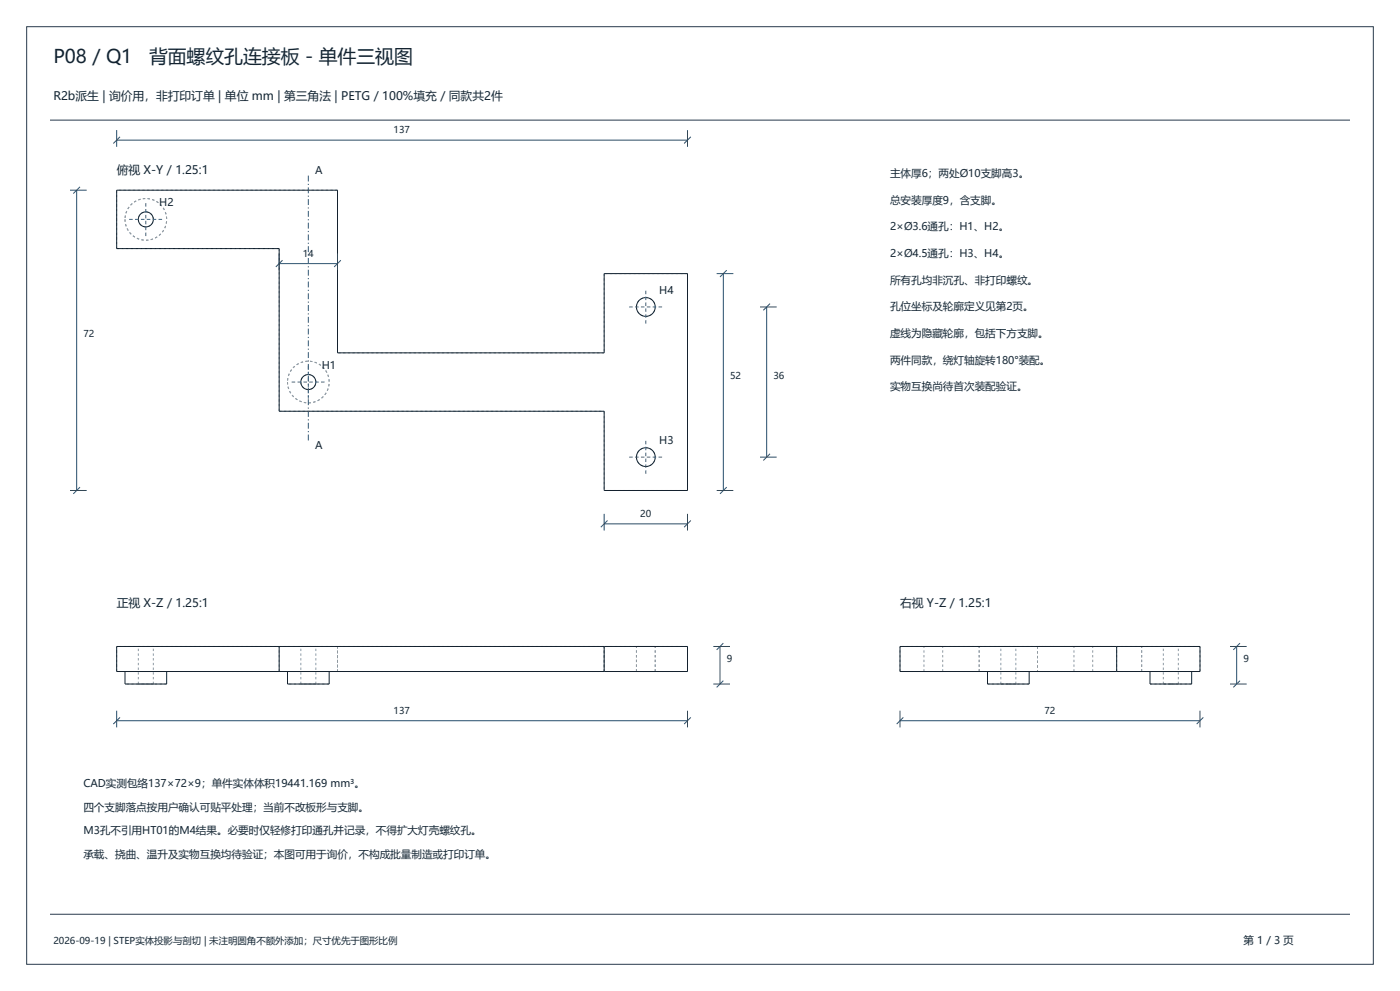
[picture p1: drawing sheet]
<svg xmlns="http://www.w3.org/2000/svg" width="420mm" height="297mm" viewBox="0 0 420 297" stroke-linecap="round" stroke-linejoin="round" font-family="sans-serif">
<path d="M8 8h404v281h-404zM15 36h390M15 274h390" fill="none" stroke="#293b4d" stroke-width=".3"/>
<g fill="none" stroke="#8c99a6" stroke-width=".3" stroke-dasharray=".7 .7" stroke-linecap="butt">
<path d="M35 57v17.5M101.3 57h-66.3M35 74.5h48.8M37.5 65.8a6.3 6.3 0 0 0 9.2 5.5 6.3 6.3 0 0 0 .5-10.7 6.3 6.3 0 0 0-9.7 4.5v.7M41.5 65.8a2.25 2.25 0 0 0 3.3 1.9 2.25 2.25 0 0 0 .2-3.8 2.25 2.25 0 0 0-3.5 1.6v.3M83.8 74.5v48.7M181.2 82v23.8M190.9 92a2.81 2.81 0 0 0 4.2 2.5 2.81 2.81 0 0 0 .2-4.8 2.81 2.81 0 0 0-4.3 2l-.1 .3M206.3 82h-25.1M86.3 114.5a6.2 6.2 0 0 0 9.1 5.5 6.2 6.2 0 0 0 .6-10.7 6.2 6.2 0 0 0-9.7 4.6v.6M90.3 114.5a2.25 2.25 0 0 0 3.3 2 2.25 2.25 0 0 0 .2-3.9 2.25 2.25 0 0 0-3.5 1.7v.2M101.3 105.8v-48.8"/>
<path d="M181.2 105.8h-79.9M83.8 123.2h97.4M181.2 123.2v23.8M190.9 137a2.81 2.81 0 0 0 4.2 2.5 2.81 2.81 0 0 0 .2-4.8 2.81 2.81 0 0 0-4.3 2l-.1 .3M181.2 147h25.1M206.3 147v-65M41.5 193.7h4.5M46 193.7h-4.5M90.3 193.7h4.5M94.8 193.7h-4.5M101.3 193.7h-66.3M101.3 193.7v7.6"/>
<path d="M181.2 193.7v7.6M181.2 193.7h-79.9M190.9 193.7h5.7M196.6 193.7h-5.7M206.3 193.7h-25.1M277.2 193.7h2.8M280 193.7h2.8M282.8 193.7h-5.6M293.8 193.7h-23.8M300.3 193.7h2.2M302.5 193.7h2.3M304.8 193.7h-4.5"/>
<path d="M311.3 193.7v7.6M311.3 193.7h23.7M322.2 193.7h2.8M325 193.7h2.8M327.8 193.7h-5.6M335 193.7h-23.7M342.5 193.7h-48.7M349 193.7h2.3M351.3 193.7h2.2M353.5 193.7h-4.5M360 193.7h-17.5M35 201.3v-7.6"/>
<path d="M37.5 201.3h12.5M41.5 205v-11.3M41.5 205h4.5M46 205h-4.5M46 205v-11.3M50 201.3h-12.5M50 205h-12.5M83.8 201.3v-7.6M86.3 201.3h12.5M90.3 205v-11.3M90.3 205h4.5M94.8 205h-4.5"/>
<path d="M94.8 205v-11.3M98.8 201.3h-12.5M98.8 205h-12.5M101.3 201.3v-7.6M101.3 201.3h-66.3M181.2 201.3v-7.6M181.2 201.3h-79.9M190.9 201.3v-7.6M190.9 201.3h5.7M196.6 201.3h-5.7M196.6 201.3v-7.6M206.3 201.3h-25.1"/>
<path d="M206.3 201.3v-7.6M270 201.3v-7.6M277.2 201.3h5.6M277.2 201.3v-7.6M280 201.3h-2.8M282.8 201.3h-2.8M282.8 201.3v-7.6M293.8 201.3v-7.6M293.8 201.3h-23.8M296.3 201.3h12.5M300.3 205h4.5M300.3 205v-11.3"/>
<path d="M302.5 205h-2.2M302.5 201.3h-6.2M302.5 205h-6.2M304.8 205h-2.3M304.8 205v-11.3M308.8 201.3h-6.3M308.8 205h-6.3M311.3 201.3h23.7M322.2 201.3h5.6M322.2 201.3v-7.6M325 201.3h-2.8M327.8 201.3h-2.8"/>
<path d="M327.8 201.3v-7.6M335 201.3v-7.6M335 201.3h-23.7M342.5 201.3h-48.7M342.5 201.3v-7.6M345 201.3h12.5M349 205h4.5M349 205v-11.3M351.3 205h-2.3M351.3 201.3h-6.3M351.3 205h-6.3M353.5 205h-2.2"/>
<path d="M353.5 205v-11.3M357.5 201.3h-6.2M357.5 205h-6.2M360 201.3h-17.5M360 201.3v-7.6"/>
</g>
<g fill="none" stroke="#14212e" stroke-width=".3">
<path d="M35 57h66.3v48.8h79.9v-23.8h25.1v65h-25.1v-23.8h-97.4v-48.7h-48.8zM35 193.7h171.3v7.6h-171.3zM83.8 193.7v7.6M181.2 193.7v7.6M270 193.7h90v7.6h-90zM335 193.7v7.6M37.5 201.3v3.7h12.5v-3.7M86.3 201.3v3.7h12.5v-3.7M296.3 201.3v3.7h12.5v-3.7M345 201.3v3.7h12.5v-3.7"/>
<circle cx="43.8" cy="65.7" r="2.25"/>
<circle cx="193.8" cy="92" r="2.81"/>
<circle cx="92.5" cy="114.5" r="2.25"/>
<circle cx="193.8" cy="137" r="2.81"/>
</g>
<g fill="none" stroke="#264d6b" stroke-width=".3">
<path d="M35 39v5M206.3 39v5M21 57h5M23 57v90M24 56l-2 2M35 42h171.3M36 41l-2 2M207.2 41l-2 2M83.8 79h17.5M83.8 76v5M84.7 78l-2 2M101.3 76v5"/>
<path d="M102.2 78l-2 2M215 82h5M217 82v65M218 81l-2 2M228 92h5M230 92v45M231 91l-2 2M228 137h5M231 136l-2 2M21 147h5M24 146l-2 2M181.2 157h25.1"/>
<path d="M181.2 154v5M182.3 156l-2 2M206.3 154v5M207.2 156l-2 2M215 147h5M218 146l-2 2M214 193.7h5M216 193.7v11.3M217 192.8l-2 2M369 193.7h5M371 193.7v11.3M372 192.8l-2 2"/>
<path d="M35 213v5M35 216h171.3M36 215l-2 2M206.3 213v5M207.2 215l-2 2M214 205h5M217 204l-2 2M270 216h90M270 213v5M271 215l-2 2M360 213v5M361 215l-2 2"/>
<path d="M369 205h5M372 204l-2 2"/>
</g>
<path d="M38.7 65.8h10.1M43.7 70.7v-9.9M188.8 92h9.9M193.7 97v-10M87.5 114.5h10M92.5 119.5v-10M188.8 137h9.9M193.7 142v-10" fill="none" stroke="#369" stroke-width=".3" stroke-dasharray="1.1 .7" stroke-linecap="butt"/>
<path d="M92.5 132v-80" fill="none" stroke="#2e5975" stroke-width=".3" stroke-dasharray="1.8 .7 .4 .7" stroke-linecap="butt"/>
<g font-size="5.6" fill="#142633">
<text x="16" y="19">P08 / Q1</text>
<text x="44.7" y="19">背面螺纹孔连接板 - 单件三视图</text>
</g>
<g font-size="3.5" fill="#142633">
<text x="16" y="30">R2b派生 | 询价用，非打印订单 | 单位 mm | 第三角法 | PETG / 100%填充 / 同款共2件</text>
<text x="35" y="52">俯视 X-Y / 1.25:1</text>
<text x="35" y="182">正视 X-Z / 1.25:1</text>
<text x="270" y="182">右视 Y-Z / 1.25:1</text>
</g>
<g font-size="3.2" fill="#142633">
<text x="94.5" y="52">A</text>
<text x="267" y="53">主体厚6；两处Ø10支脚高3。</text>
<text x="47.7" y="61.7">H2</text>
<text x="267" y="61">总安装厚度9，含支脚。</text>
<text x="267" y="69">2×Ø3.6通孔：H1、H2。</text>
<text x="267" y="77">2×Ø4.5通孔：H3、H4。</text>
<text x="197.8" y="88">H4</text>
<text x="267" y="85">所有孔均非沉孔、非打印螺纹。</text>
<text x="267" y="93">孔位坐标及轮廓定义见第2页。</text>
<text x="267" y="101">虚线为隐藏轮廓，包括下方支脚。</text>
<text x="96.5" y="110.5">H1</text>
<text x="267" y="109">两件同款，绕灯轴旋转180°装配。</text>
<text x="267" y="117">实物互换尚待首次装配验证。</text>
<text x="94.5" y="134.5">A</text>
<text x="197.8" y="133">H3</text>
<text x="25" y="236">CAD实测包络137×72×9；单件实体体积19441.169 mm³。</text>
<text x="25" y="243">四个支脚落点按用户确认可贴平处理；当前不改板形与支脚。</text>
<text x="25" y="250">M3孔不引用HT01的M4结果。必要时仅轻修打印通孔并记录，不得扩大灯壳螺纹孔。</text>
<text x="25" y="257">承载、挠曲、温升及实物互换均待验证；本图可用于询价，不构成批量制造或打印订单。</text>
<text x="373" y="283">第 1 / 3 页</text>
</g>
<g font-size="2.8" fill="#142633">
<text x="118.1" y="40">137</text>
<text x="90.8" y="77">14</text>
<text x="25" y="101">72</text>
<text x="219" y="113.5">52</text>
<text x="232" y="113.5">36</text>
<text x="192" y="155">20</text>
<text x="218" y="198.4">9</text>
<text x="373" y="198.4">9</text>
<text x="118.1" y="214">137</text>
<text x="313.3" y="214">72</text>
<text x="16" y="283">2026-09-19 | STEP实体投影与剖切 | 未注明圆角不额外添加；尺寸优先于图形比例</text>
</g>
</svg>
